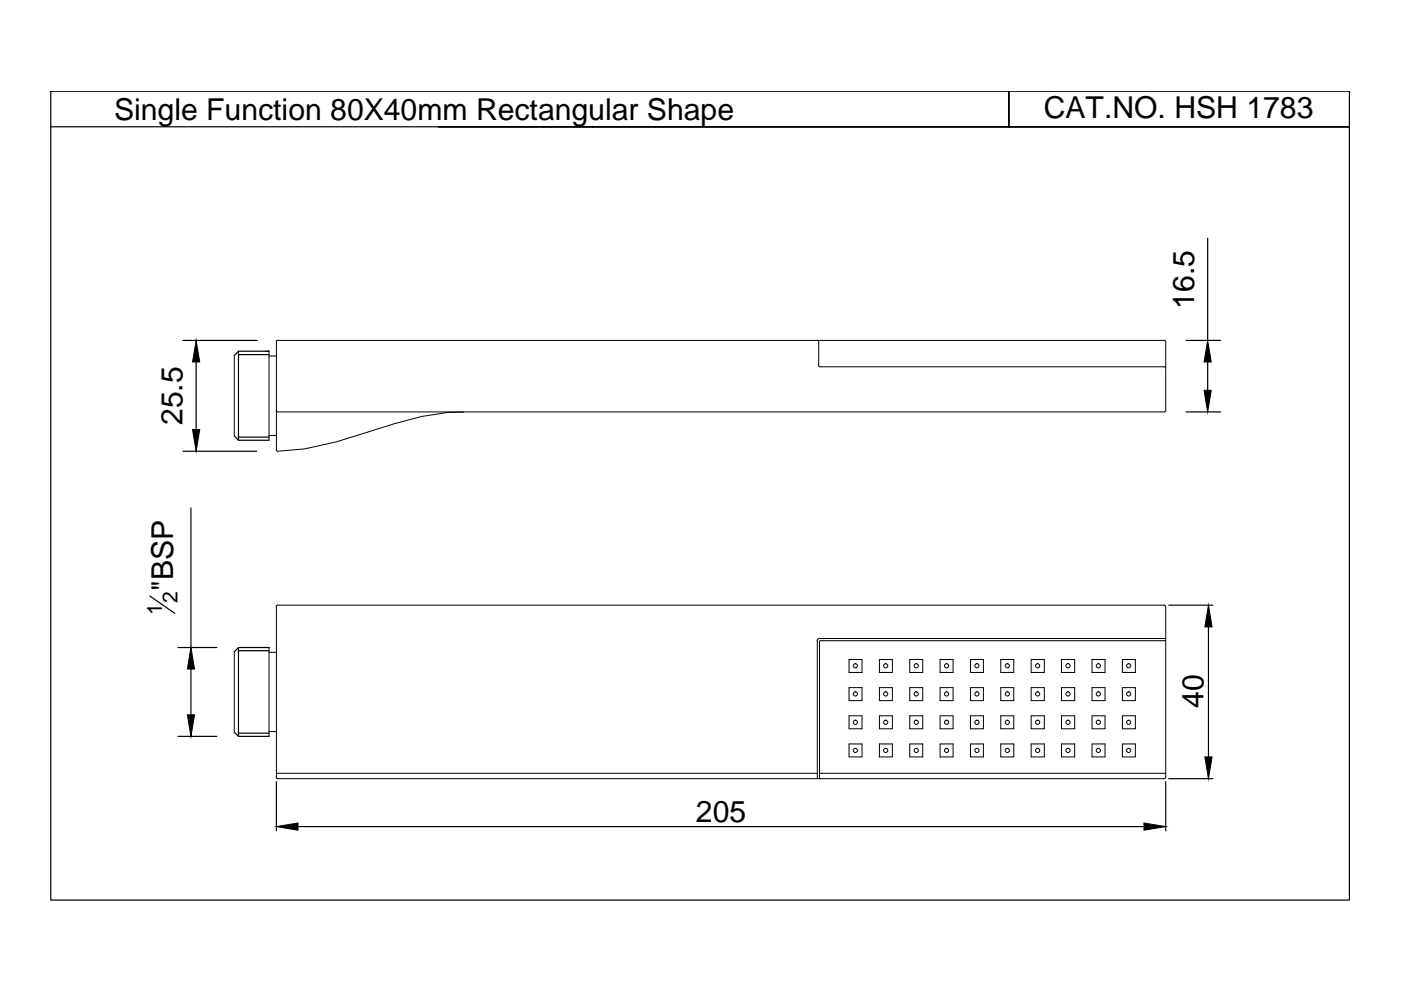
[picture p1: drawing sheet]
<svg xmlns="http://www.w3.org/2000/svg" width="297mm" height="210mm" viewBox="0 0 297 210" stroke-linecap="round" stroke-linejoin="round" font-family="sans-serif">
<!-- layer: 0 -->
<g fill="none" stroke="#000" stroke-width=".25">
<path d="M10.8 19.3h275.3v171.5h-275.3zM213.9 19.3v7.6M10.8 26.9h275.3M256 50.5v21.7M38.8 72.2h15.7M41.6 76.8v14.3M50.6 74.5v18.8M50.6 75.2h6.4M57 74.5h-6.4l-.9 .9M251.5 72.2h7.3M256 76.8v6M38.8 95.7h15.6"/>
<path d="M49.7 92.4l.9 .9h6.4M50.6 92.7h6.4M251.5 87.3h7.3M40.5 107.7v29.6M31.8 126.4l5.3 3.6M37.7 137.3h8.3M50.6 138h6.4M50.6 137.3v18.8M57 137.3h-6.4l-.9 .9M247.8 128.3h9.3M256.2 132.9v27.6M37.7 156.1h8.3"/>
<path d="M40.5 141.9v9.7M49.7 155.2l.9 .9h6.4M50.6 155.4h6.4M58.6 165.7v10.4M63.2 175.3h179.3M247.2 165.7v10.4M247.8 165.1h9.3"/>
</g>
<g fill="none" stroke="#000" stroke-width=".21">
<path d="M49.7 75.4v17M56.7 74.5h.3v18.8M58.6 72.4v23.1l.2 .2 5.9-.5 6.6-1.5 12.2-3.8 5.9-1.6 5.4-.8 3.6-.1M58.8 72.1l-.2 .3M58.9 72.2h188M173.3 72.1l.2 .3M173.5 77.5l.3 .3M173.6 72.4v5.1M173.8 77.8h73l.3 .2M246.8 72.1l.3 .3M247.2 72.4v14.7M58.6 87.1l.2 .2h188.1l.2-.2"/>
<path d="M49.7 138.2v17M56.7 137.3h.3v18.8M58.6 128.6v36.2M173.3 135.9v29.2M173.8 136.1v28.7M173.8 135.3l-.5 .3-.1 .3M173.8 135.4h73.4M174 135.8l-.3 .3M174 135.8h73.2M180 139.8h2.8v2.8h-2.8zM186.5 139.8h2.7v2.8h-2.7zM192.9 139.8h2.7v2.8h-2.7z"/>
<path d="M199.3 139.8h2.8v2.8h-2.8zM205.8 139.8h2.7v2.8h-2.7zM212.2 139.8h2.7v2.8h-2.7zM218.6 139.8h2.8v2.8h-2.8zM225.1 139.8h2.8v2.8h-2.8zM231.5 139.8h2.8v2.8h-2.8zM238 139.8h2.7v2.8h-2.7zM247.1 128.6l-.2-.3h-188.1l-.2 .3M247.2 128.6v36.2M180 157.7h2.8v2.8h-2.8zM180 151.8h2.8v2.7h-2.8zM180 145.8h2.8v2.7h-2.8z"/>
<path d="M186.5 157.7h2.7v2.8h-2.7zM186.5 151.8h2.7v2.7h-2.7zM186.5 145.8h2.7v2.7h-2.7zM192.9 157.7h2.7v2.8h-2.7zM192.9 151.8h2.7v2.7h-2.7zM192.9 145.8h2.7v2.7h-2.7zM199.3 157.7h2.8v2.8h-2.8zM199.3 151.8h2.8v2.7h-2.8zM199.3 145.8h2.8v2.7h-2.8zM205.8 157.7h2.7v2.8h-2.7zM205.8 151.8h2.7v2.7h-2.7zM205.8 145.8h2.7v2.7h-2.7z"/>
<path d="M212.2 157.7h2.7v2.8h-2.7zM212.2 151.8h2.7v2.7h-2.7zM212.2 145.8h2.7v2.7h-2.7zM218.6 157.7h2.8v2.8h-2.8zM218.6 151.8h2.8v2.7h-2.8zM218.6 145.8h2.8v2.7h-2.8zM225.1 157.7h2.8v2.8h-2.8zM225.1 151.8h2.8v2.7h-2.8zM225.1 145.8h2.8v2.7h-2.8zM231.5 157.7h2.8v2.8h-2.8zM231.5 151.8h2.8v2.7h-2.8zM231.5 145.8h2.8v2.7h-2.8z"/>
<path d="M238 157.7h2.7v2.8h-2.7zM238 151.8h2.7v2.7h-2.7zM238 145.8h2.7v2.7h-2.7zM58.6 164.8l.2 .3h188.1l.2-.3M58.6 164h114.7M173.7 164.8l.3 .3M173.8 164h73.4"/>
<circle cx="181.3" cy="153.1" r=".44"/>
<circle cx="181.3" cy="147.1" r=".44"/>
<circle cx="181.3" cy="141.2" r=".44"/>
<circle cx="181.3" cy="159.1" r=".44"/>
<circle cx="187.8" cy="141.2" r=".44"/>
<circle cx="187.8" cy="153.1" r=".44"/>
<circle cx="187.8" cy="147.1" r=".44"/>
<circle cx="187.8" cy="159.1" r=".44"/>
<circle cx="194.3" cy="153.1" r=".44"/>
<circle cx="194.3" cy="159.1" r=".44"/>
<circle cx="194.3" cy="147.1" r=".44"/>
<circle cx="194.3" cy="141.2" r=".44"/>
<circle cx="200.7" cy="153.1" r=".44"/>
<circle cx="200.7" cy="147.1" r=".44"/>
<circle cx="200.7" cy="159.1" r=".44"/>
<circle cx="200.7" cy="141.2" r=".44"/>
<circle cx="207.1" cy="147.1" r=".44"/>
<circle cx="207.1" cy="159.1" r=".44"/>
<circle cx="207.1" cy="153.1" r=".44"/>
<circle cx="207.1" cy="141.2" r=".44"/>
<circle cx="213.6" cy="153.1" r=".44"/>
<circle cx="213.6" cy="159.1" r=".44"/>
<circle cx="213.6" cy="147.1" r=".44"/>
<circle cx="213.6" cy="141.2" r=".44"/>
<circle cx="220" cy="147.1" r=".44"/>
<circle cx="220" cy="141.2" r=".44"/>
<circle cx="220" cy="159.1" r=".44"/>
<circle cx="220" cy="153.1" r=".44"/>
<circle cx="226.4" cy="159.1" r=".44"/>
<circle cx="226.4" cy="141.2" r=".44"/>
<circle cx="226.4" cy="153.1" r=".44"/>
<circle cx="226.4" cy="147.1" r=".44"/>
<circle cx="232.9" cy="147.1" r=".44"/>
<circle cx="232.9" cy="153.1" r=".44"/>
<circle cx="232.9" cy="159.1" r=".44"/>
<circle cx="232.9" cy="141.2" r=".44"/>
<circle cx="239.3" cy="147.1" r=".44"/>
<circle cx="239.3" cy="141.2" r=".44"/>
<circle cx="239.3" cy="159.1" r=".44"/>
<circle cx="239.3" cy="153.1" r=".44"/>
</g>
<!-- layer: 02___PRT_ALL_AXES -->
<path d="M56.3 74.5h.7M57 75.5h1.6M57 92.3h1.6M56.3 137.3h.7M57 138.3h1.6M57 155.1h1.6" fill="none" stroke="#000" stroke-width=".21"/>
<!-- layer: 0 -->
<path d="M41.6 72.2l.7 4.6h-1.5zM256 72.2l.8 4.6h-1.5zM40.8 91.1h1.5l-.7 4.6zM255.3 82.8h1.5l-.8 4.5zM256.2 128.3l.8 4.6h-1.5zM39.7 151.6h1.5l-.7 4.5zM40.5 137.3l.7 4.6h-1.5zM58.6 175.3l4.6-.8v1.5zM242.5 174.5l4.7 .8-4.7 .7zM255.5 160.5h1.5l-.8 4.6z" fill="#000" stroke="#000" stroke-width=".21"/>
<g font-size="6.4">
<text x="24.2" y="25.5">Single Function 80X40mm Rectangular Shape</text>
<text x="221.3" y="25.1">CAT.NO. HSH 1783</text>
<text x="253.2" y="65.5" transform="rotate(-90 253.2 65.5)">16.5</text>
<text x="38.7" y="90.1" transform="rotate(-90 38.7 90.1)">25.5</text>
<text x="36.7" y="125.3" transform="rotate(-90 36.7 125.3)">&quot;BSP</text>
<text x="255.2" y="150.2" transform="rotate(-90 255.2 150.2)">40</text>
<text x="147.5" y="174.2">205</text>
</g>
<g font-size="4.5">
<text x="34.4" y="130.4" transform="rotate(-90 34.4 130.4)">1</text>
<text x="37.6" y="127.8" transform="rotate(-90 37.6 127.8)">2</text>
</g>
</svg>
